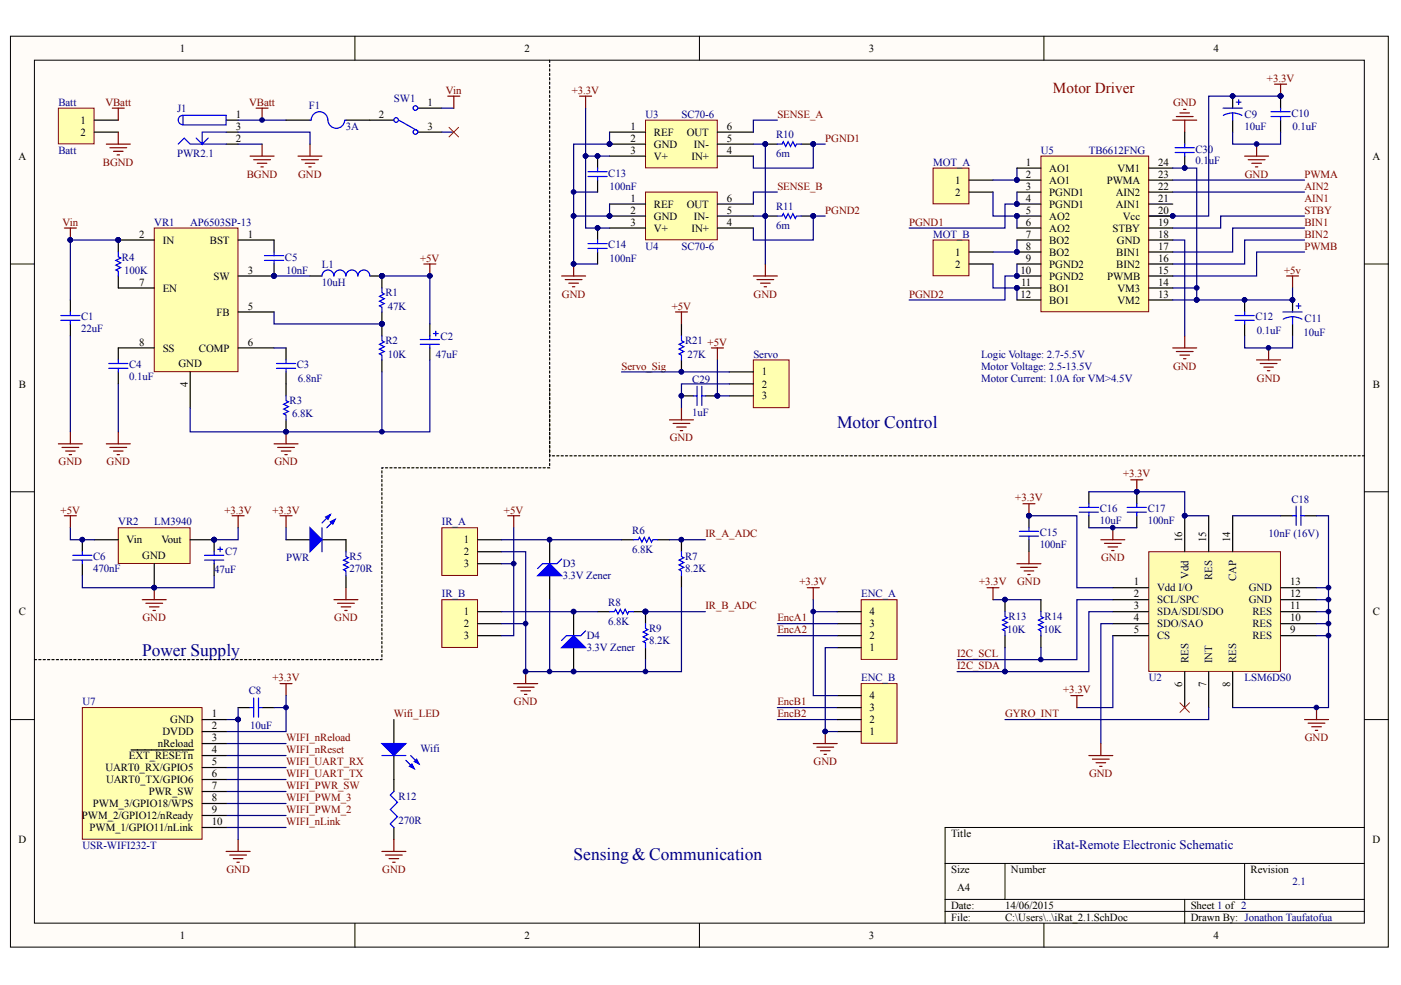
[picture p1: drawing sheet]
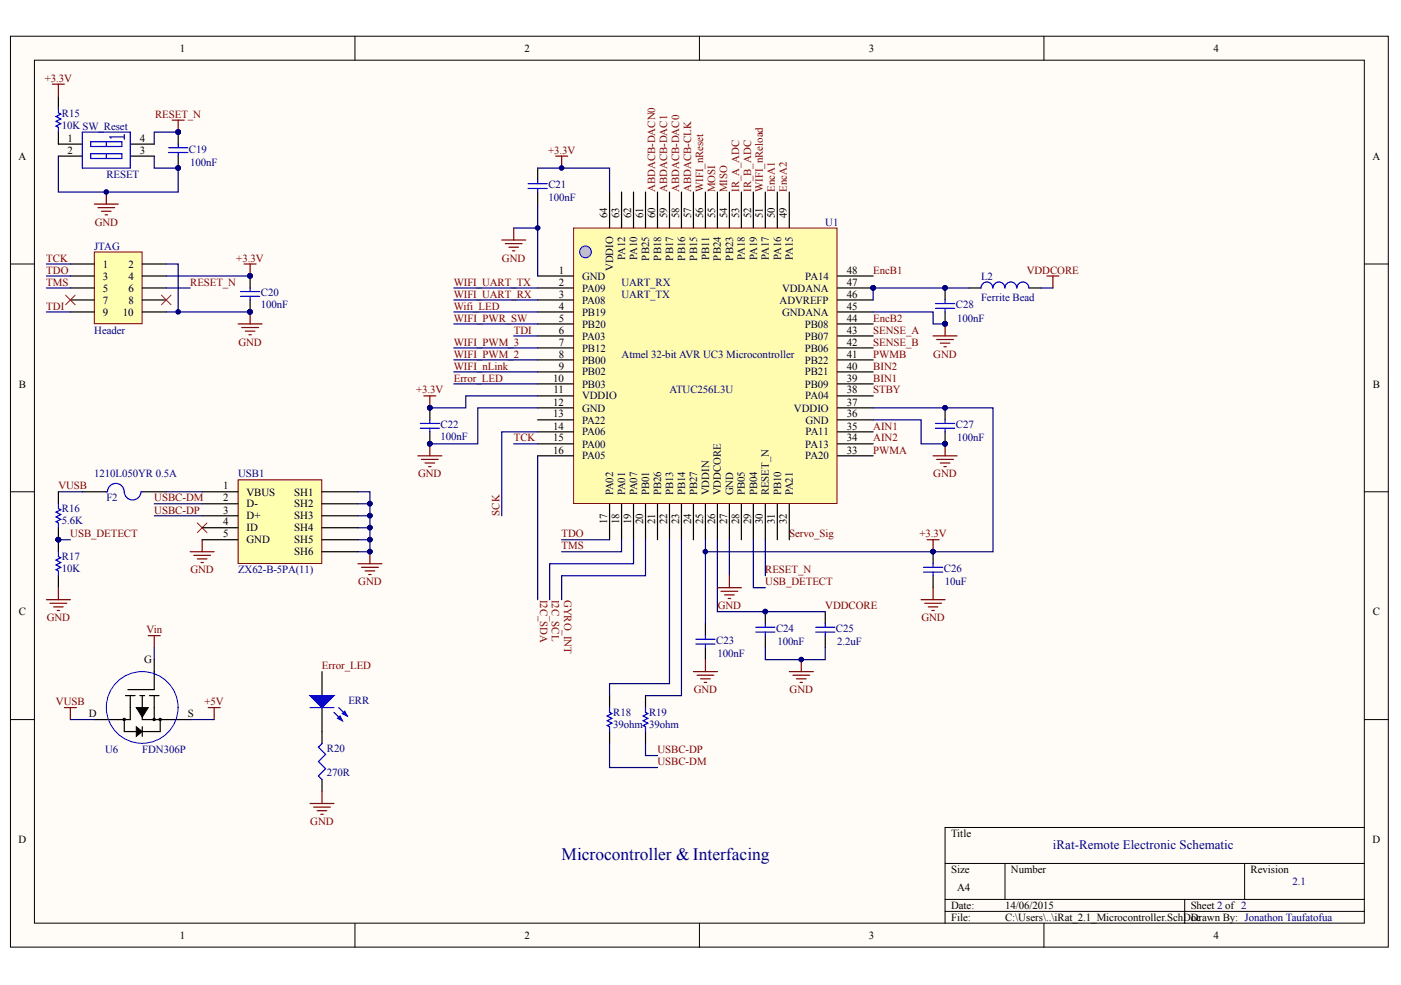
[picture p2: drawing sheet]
# Altium project iRat_2.0.PrjPcb
2 sheets, 82 parts. Net scope: global (net labels, ports and power ports of the same name join across sheets).
Board file: iRat_2.1.PcbDoc
Sheets:
  iRat_2.1.SchDoc
  iRat_2.1_Microcontroller.SchDoc

## Sheet iRat_2.1.SchDoc
size A4

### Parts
Batt  Batt  [Molex 43045-0202]
C1  value 22uF  [0805E]  (hidden comment: Cap Semi)
C2  value 47uF  [Capacitor_SizeD8]  (hidden comment: Cap Pol2)
C3  value 6.8nF  [1608[0603]]  (hidden comment: Cap Semi)
C4  value 0.1uF  [1608[0603]]  (hidden comment: Cap Semi)
C5  value 10nF  [1608[0603]]  (hidden comment: Cap Semi)
C6  value 470nF  [1608[0603]]  (hidden comment: Cap Semi)
C7  value 47uF  [Capacitor_SizeD8]  (hidden comment: Cap Pol2)
C8  value 10uF  [6-0805_N]  (hidden comment: Cap Semi)
C9  value 10uF  [C0805]  (hidden comment: Cap Pol3)
C10  value 0.1uF  [1608[0603]]  (hidden comment: Cap Semi)
C11  value 10uF  [C0805]  (hidden comment: Cap Pol3)
C12  value 0.1uF  [1608[0603]]  (hidden comment: Cap Semi)
C13  value 100nF  [1608[0603]]  (hidden comment: Cap Semi)
C14  value 100nF  [1608[0603]]  (hidden comment: Cap Semi)
C15  value 100nF  [1608[0603]]  (hidden comment: Cap Semi)
C16  value 10uF  [0805E]  (hidden comment: Cap Semi)
C17  value 100nF  [1608[0603]]  (hidden comment: Cap Semi)
C18  value 10nF (16V)  [1608[0603]]  (hidden comment: Req 10nF 10%, 16V Ceramic)
C29  value 1uF  [1608[0603]]  (hidden comment: Cap Semi)
C30  value 0.1uF  [1608[0603]]  (hidden comment: Cap Semi)
D3  3.3V Zener  [MM5Z3V3T1G]
D4  3.3V Zener  [MM5Z3V3T1G]
ENC_A  Header 4  [JST PH 4-Way]  (value not drawn)
ENC_B  Header 4  [JST PH 4-Way]  (value not drawn)
F1  3A  [1812]
IR_A  Header 3  [JST PH 3-Way]  (value not drawn)
IR_B  Header 3  [JST PH 3-Way]  (value not drawn)
J1  PWR2.1  [DCP21]
L1  value 10uH  [SRP7028A-100M]  (hidden comment: Inductor)
MOT_A  Header 2  [HDR1X2]  (value not drawn)
MOT_B  Header 2  [HDR1X2]  (value not drawn)
PWR  LNJ347W83RA  [0402-A]  (value not drawn)
R1  value 47K  [J1-0603]  (hidden comment: Res Semi)
R2  value 10K  [J1-0603]  (hidden comment: Res Semi)
R3  value 6.8K  [J1-0603]  (hidden comment: Res Semi)
R4  value 100K  [J1-0603]  (hidden comment: Res Semi)
R5  value 270R  [0402]  (hidden comment: Res1)
R6  value 6.8K  [0603E]  (hidden comment: Res1)
R7  value 8.2K  [0603E]  (hidden comment: Res1)
R8  value 6.8K  [0603E]  (hidden comment: Res1)
R9  value 8.2K  [0603E]  (hidden comment: Res1)
R10  value 6m  [ERJM1WS]  (hidden comment: Shunt Resistor)
R11  value 6m  [ERJM1WS]  (hidden comment: Shunt Resistor)
R12  value 270R  [0402]  (hidden comment: Res3)
R13  value 10K  [0402]  (hidden comment: Res Semi)
R14  value 10K  [0402]  (hidden comment: Res Semi)
R21  value 27K  [0402]  (hidden comment: Res Semi)
Servo  Servo1  [JST PH 3-Way]  (value not drawn)
SW1  SW-SPDT  [Slide_Switch]  (value not drawn)
U2  LSM6DS0  [LGA16-3X3X1_N]
U3  SC70-6  [SC70]
U4  SC70-6  [SC70]
U5  TB6612FNG  [TSOP65P760X160-24N]
U7  USR-WIFI232-T  [USR-WIFI232-T]
VR1  AP6503SP-13  [SO-8EP]
VR2  LM3940  [SOT223_N]
Wifi  LNJ347W83RA  [0402-A]  (value not drawn)

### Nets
+3.3V: C7.1 C8.1 C9.1 C10.1 C13.2 C14.2 C15.2 C16.2 C17.2 ENC_A.4 ENC_B.4 PWR.1(A) R13.2 R14.2 U2.1(Vdd_I/O) U2.5(CS) U2.15(RES) U2.16(Vdd) U3.3(V+) U4.3(V+) U5.20(Vcc) U7.2(DVDD) VR2.3(Vout)
+5v: C2.1 C6.2 C11.1 C12.1 C29.2 C30.1 IR_A.3 IR_B.3 L1.2 R1.2 R21.2 Servo.3 U5.13(VM2) U5.14(VM3) U5.24(VM1) VR2.1(Vin)
BGND: Batt.2 J1.2
GND: C1.1 C2.2 C4.1 C6.1 C7.2 C8.2 C9.2 C10.2 C11.2 C12.2 C13.1 C14.1 C15.1 C16.1 C17.1 C18.1 C29.1 C30.2 D3.1(A) D4.1(A) ENC_A.1 ENC_B.1 IR_A.2 IR_B.2 J1.3 R2.1 R3.1 R5.1 R7.1 R9.1 R10.2 R11.1 R12.1 Servo.2 U2.4(SDO/SAO) U2.8(RES) U2.9(RES) U2.10(RES) U2.11(RES) U2.12(GND) U2.13(GND) U3.1(REF) U3.2(GND) U3.5(IN-) U4.1(REF) U4.2(GND) U4.5(IN-) U5.18(GND) U7.1(GND) VR1.4(GND) VR2.2(GND)
VBatt: Batt.1 F1.1 J1.1
Vin: C1.2 R4.2 SW1.1 VR1.2(IN)
AIN2: U5.22(AIN2)
BIN1: U5.17(BIN1)
BIN2: U5.16(BIN2)
EncA1: ENC_A.3
EncA2: ENC_A.2
EncB1: ENC_B.3
EncB2: ENC_B.2
GYRO_INT: U2.7(INT)
I2C_SCL: R14.1 U2.2(SCL/SPC)
I2C_SDA: R13.1 U2.3(SDA/SDI/SDO)
IR_A_ADC: R6.1 R7.2
IR_B_ADC: R8.1 R9.2
PGND1: R10.1 U3.4(IN+) U5.3(PGND1) U5.4(PGND1)
PGND2: R11.2 U4.4(IN+) U5.9(PGND2) U5.10(PGND2)
PWMA: U5.23(PWMA)
PWMB: U5.15(PWMB)
SENSE_A: U3.6(OUT)
SENSE_B: U4.6(OUT)
Servo_Sig: R21.1 Servo.1
STBY: U5.19(STBY)
Wifi_LED: Wifi.1(A)
WIFI_nLink: U7.10(PWM_1/GPIO11/nLink)
WIFI_nReload: U7.3(nReload)
WIFI_nReset: U7.4(~{EXT_RESETn})
WIFI_PWM_2: U7.9(PWM_2/GPIO12/nReady)
WIFI_PWM_3: U7.8(PWM_3/GPIO18/WPS)
WIFI_PWR_SW: U7.7(PWR_SW)
WIFI_UART_RX: U7.5(UART0_RX/GPIO5)
WIFI_UART_TX: U7.6(UART0_TX/GPIO6)
NetC3_1: C3.1 R3.2
NetC3_2: C3.2 VR1.6(COMP)
NetC4_2: C4.2 VR1.8(SS)
NetC5_1: C5.1 L1.1 VR1.3(SW)
NetC5_2: C5.2 VR1.1(BST)
NetC18_2: C18.2 U2.14(CAP)
NetD3_2: D3.2(K) IR_A.1 R6.2
NetD4_2: D4.2(K) IR_B.1 R8.2
NetF1_2: F1.2 SW1.2
NetMOT_A_1: MOT_A.1 U5.1(AO1) U5.2(AO1)
NetMOT_A_2: MOT_A.2 U5.5(AO2) U5.6(AO2)
NetMOT_B_1: MOT_B.1 U5.7(BO2) U5.8(BO2)
NetMOT_B_2: MOT_B.2 U5.11(BO1) U5.12(BO1)
NetPWR_2: PWR.2(K) R5.2
NetR1_1: R1.1 R2.2 VR1.5(FB)
NetR4_1: R4.1 VR1.7(EN)
NetR12_2: R12.2 Wifi.2(K)

Not connected (* = marked no-connect by the designer): SW1 3*; U2 6(RES)*; U5 21(AIN1); VR2 4(GND)

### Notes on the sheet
- Motor Driver
- Logic Voltage: 2.7-5.5V
- Motor Voltage: 2.5-13.5V
- Motor Control
- Motor Current: 1.0A for VM>4.5V
- Power Supply
- iRat-Remote Electronic Schematic
- Sensing & Communication
- 1
- 2
- 2.1
- Jonathon Taufatofua
- Labels drawn without touching a wire or pin: AIN1

## Sheet iRat_2.1_Microcontroller.SchDoc
size A4

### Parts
C19  value 100nF  [1608[0603]]  (hidden comment: Cap Semi)
C20  value 100nF  [1608[0603]]  (hidden comment: Cap Semi)
C21  value 100nF  [1608[0603]]  (hidden comment: Cap Semi)
C22  value 100nF  [1608[0603]]  (hidden comment: Cap Semi)
C23  value 100nF  [1608[0603]]  (hidden comment: Cap Semi)
C24  value 100nF  [1608[0603]]  (hidden comment: Cap Semi)
C25  value 2.2uF  [C1206]  (hidden comment: Cap Semi)
C26  value 10uF  [C1206]
C27  value 100nF  [1608[0603]]  (hidden comment: Cap Semi)
C28  value 100nF  [1608[0603]]  (hidden comment: Cap Semi)
ERR  LNJ347W83RA  [0402-A]  (value not drawn)
F2  1210L050YR 0.5A  [14-1210]
JTAG  Header  [HDR2X5]
L2  Ferrite Bead  [0805E]
R15  value 10K  [0402]
R16  value 5.6K  [0402]  (hidden comment: Res Semi)
R17  value 10K  [0402]  (hidden comment: Res Semi)
R18  value 39ohm  [0603E]  (hidden comment: Res1)
R19  value 39ohm  [0603E]  (hidden comment: Res1)
R20  value 270R  [0402]  (hidden comment: Res3)
SW_Reset  RESET  [SW16]
U1  ATUC256L3U-AUT  [TQFP64_M]  (value not drawn)
U6  FDN306P  [FDN306P]
USB1  ZX62-B-5PA(11)  [ZX62-B-5PA(11)]

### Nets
+3.3V: C20.1 C21.2 C22.2 C23.2 C26.2 C27.2 JTAG.4 R15.1 U1.11(VDDIO) U1.25(VDDIN) U1.37(VDDIO) U1.64(VDDIO)
+5v: U6.S
GND: C19.1 C20.2 C21.1 C22.1 C23.1 C24.1 C25.1 C26.1 C27.1 C28.1 JTAG.2 JTAG.10 R17.1 R20.1 SW_Reset.2 SW_Reset.3 U1.1(GND) U1.12(GND) U1.27(GND) U1.36(GND) U1.45(GNDANA) USB1.5(GND) USB1.SH1 USB1.SH2 USB1.SH3 USB1.SH4 USB1.SH5 USB1.SH6
RESET_N: C19.2 JTAG.6 SW_Reset.4 U1.30(RESET_N)
VDDCORE: C24.2 C25.2 L2.2 U1.26(VDDCORE)
Vin: U6.G
VUSB: F2.2 R16.2 U6.D
ABDACB-CLK: U1.57(PB15)
ABDACB-DAC0: U1.58(PB16)
ABDACB-DAC1: U1.59(PB17)
ABDACB-DACN0: U1.60(PB18)
AIN1: U1.35(PA11)
AIN2: U1.34(PA13)
BIN1: U1.39(PB09)
BIN2: U1.40(PB21)
EncA1: U1.50(PA16)
EncA2: U1.49(PA15)
EncB1: U1.48(PA14)
EncB2: U1.44(PB08)
Error_LED: ERR.1(A) U1.10(PB03)
GYRO_INT: U1.20(PB01)
I2C_SCL: U1.19(PA07)
I2C_SDA: U1.16(PA05)
IR_A_ADC: U1.53(PA18)
IR_B_ADC: U1.52(PA19)
MISO: U1.54(PB23)
MOSI: U1.55(PB24)
PWMA: U1.33(PA20)
PWMB: U1.41(PB22)
SCK: U1.14(PA06)
SENSE_A: U1.43(PB07)
SENSE_B: U1.42(PB06)
Servo_Sig: U1.32(PA21)
STBY: U1.38(PA04)
TCK: JTAG.1 U1.15(PA00)
TDI: JTAG.9 U1.6(PA03)
TDO: JTAG.3 U1.17(PA02)
TMS: JTAG.5 U1.18(PA01)
USB_DETECT: R16.1 R17.2 U1.29(PB04)
USBC-DM: R18.2 USB1.2(D-)
USBC-DP: R19.2 USB1.3(D+)
Wifi_LED: U1.4(PB19)
WIFI_nLink: U1.9(PB02)
WIFI_nReload: U1.51(PA17)
WIFI_nReset: U1.56(PB11)
WIFI_PWM_2: U1.8(PB00)
WIFI_PWM_3: U1.7(PB12)
WIFI_PWR_SW: U1.5(PB20)
WIFI_UART_RX: U1.3(PA08)
WIFI_UART_TX: U1.2(PA09)
NetC28_2: C28.2 L2.1 U1.46(ADVREFP) U1.47(VDDANA)
NetERR_2: ERR.2(K) R20.2
NetF2_1: F2.1 USB1.1(VBUS)
NetR15_2: R15.2 SW_Reset.1
NetR18_1: R18.1 U1.22(PB13)
NetR19_1: R19.1 U1.23(PB14)

Not connected (* = marked no-connect by the designer): JTAG 7* 8*; U1 13(PA22) 21(PB26) 24(PB27) 28(PB05) 31(PB10) 61(PB25) 62(PA10) 63(PA12); USB1 4(ID)*

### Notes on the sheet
- (near U1) UART_TX
- (near U1) UART_RX
- iRat-Remote Electronic Schematic
- Microcontroller & Interfacing
- 2
- 2.1
- Jonathon Taufatofua

## Nets that join several sheets
+3.3V: iRat_2.1 (23 pins), iRat_2.1_Microcontroller (12 pins)
+5v: iRat_2.1 (16 pins), iRat_2.1_Microcontroller (U6.S)
GND: iRat_2.1 (51 pins), iRat_2.1_Microcontroller (28 pins)
Vin: iRat_2.1 (C1.2 R4.2 SW1.1 VR1.2), iRat_2.1_Microcontroller (U6.G)
AIN2: iRat_2.1 (U5.22), iRat_2.1_Microcontroller (U1.34)
BIN1: iRat_2.1 (U5.17), iRat_2.1_Microcontroller (U1.39)
BIN2: iRat_2.1 (U5.16), iRat_2.1_Microcontroller (U1.40)
EncA1: iRat_2.1 (ENC_A.3), iRat_2.1_Microcontroller (U1.50)
EncA2: iRat_2.1 (ENC_A.2), iRat_2.1_Microcontroller (U1.49)
EncB1: iRat_2.1 (ENC_B.3), iRat_2.1_Microcontroller (U1.48)
EncB2: iRat_2.1 (ENC_B.2), iRat_2.1_Microcontroller (U1.44)
GYRO_INT: iRat_2.1 (U2.7), iRat_2.1_Microcontroller (U1.20)
I2C_SCL: iRat_2.1 (R14.1 U2.2), iRat_2.1_Microcontroller (U1.19)
I2C_SDA: iRat_2.1 (R13.1 U2.3), iRat_2.1_Microcontroller (U1.16)
IR_A_ADC: iRat_2.1 (R6.1 R7.2), iRat_2.1_Microcontroller (U1.53)
IR_B_ADC: iRat_2.1 (R8.1 R9.2), iRat_2.1_Microcontroller (U1.52)
PWMA: iRat_2.1 (U5.23), iRat_2.1_Microcontroller (U1.33)
PWMB: iRat_2.1 (U5.15), iRat_2.1_Microcontroller (U1.41)
SENSE_A: iRat_2.1 (U3.6), iRat_2.1_Microcontroller (U1.43)
SENSE_B: iRat_2.1 (U4.6), iRat_2.1_Microcontroller (U1.42)
Servo_Sig: iRat_2.1 (R21.1 Servo.1), iRat_2.1_Microcontroller (U1.32)
STBY: iRat_2.1 (U5.19), iRat_2.1_Microcontroller (U1.38)
Wifi_LED: iRat_2.1 (Wifi.1), iRat_2.1_Microcontroller (U1.4)
WIFI_nLink: iRat_2.1 (U7.10), iRat_2.1_Microcontroller (U1.9)
WIFI_nReload: iRat_2.1 (U7.3), iRat_2.1_Microcontroller (U1.51)
WIFI_nReset: iRat_2.1 (U7.4), iRat_2.1_Microcontroller (U1.56)
WIFI_PWM_2: iRat_2.1 (U7.9), iRat_2.1_Microcontroller (U1.8)
WIFI_PWM_3: iRat_2.1 (U7.8), iRat_2.1_Microcontroller (U1.7)
WIFI_PWR_SW: iRat_2.1 (U7.7), iRat_2.1_Microcontroller (U1.5)
WIFI_UART_RX: iRat_2.1 (U7.5), iRat_2.1_Microcontroller (U1.3)
WIFI_UART_TX: iRat_2.1 (U7.6), iRat_2.1_Microcontroller (U1.2)
